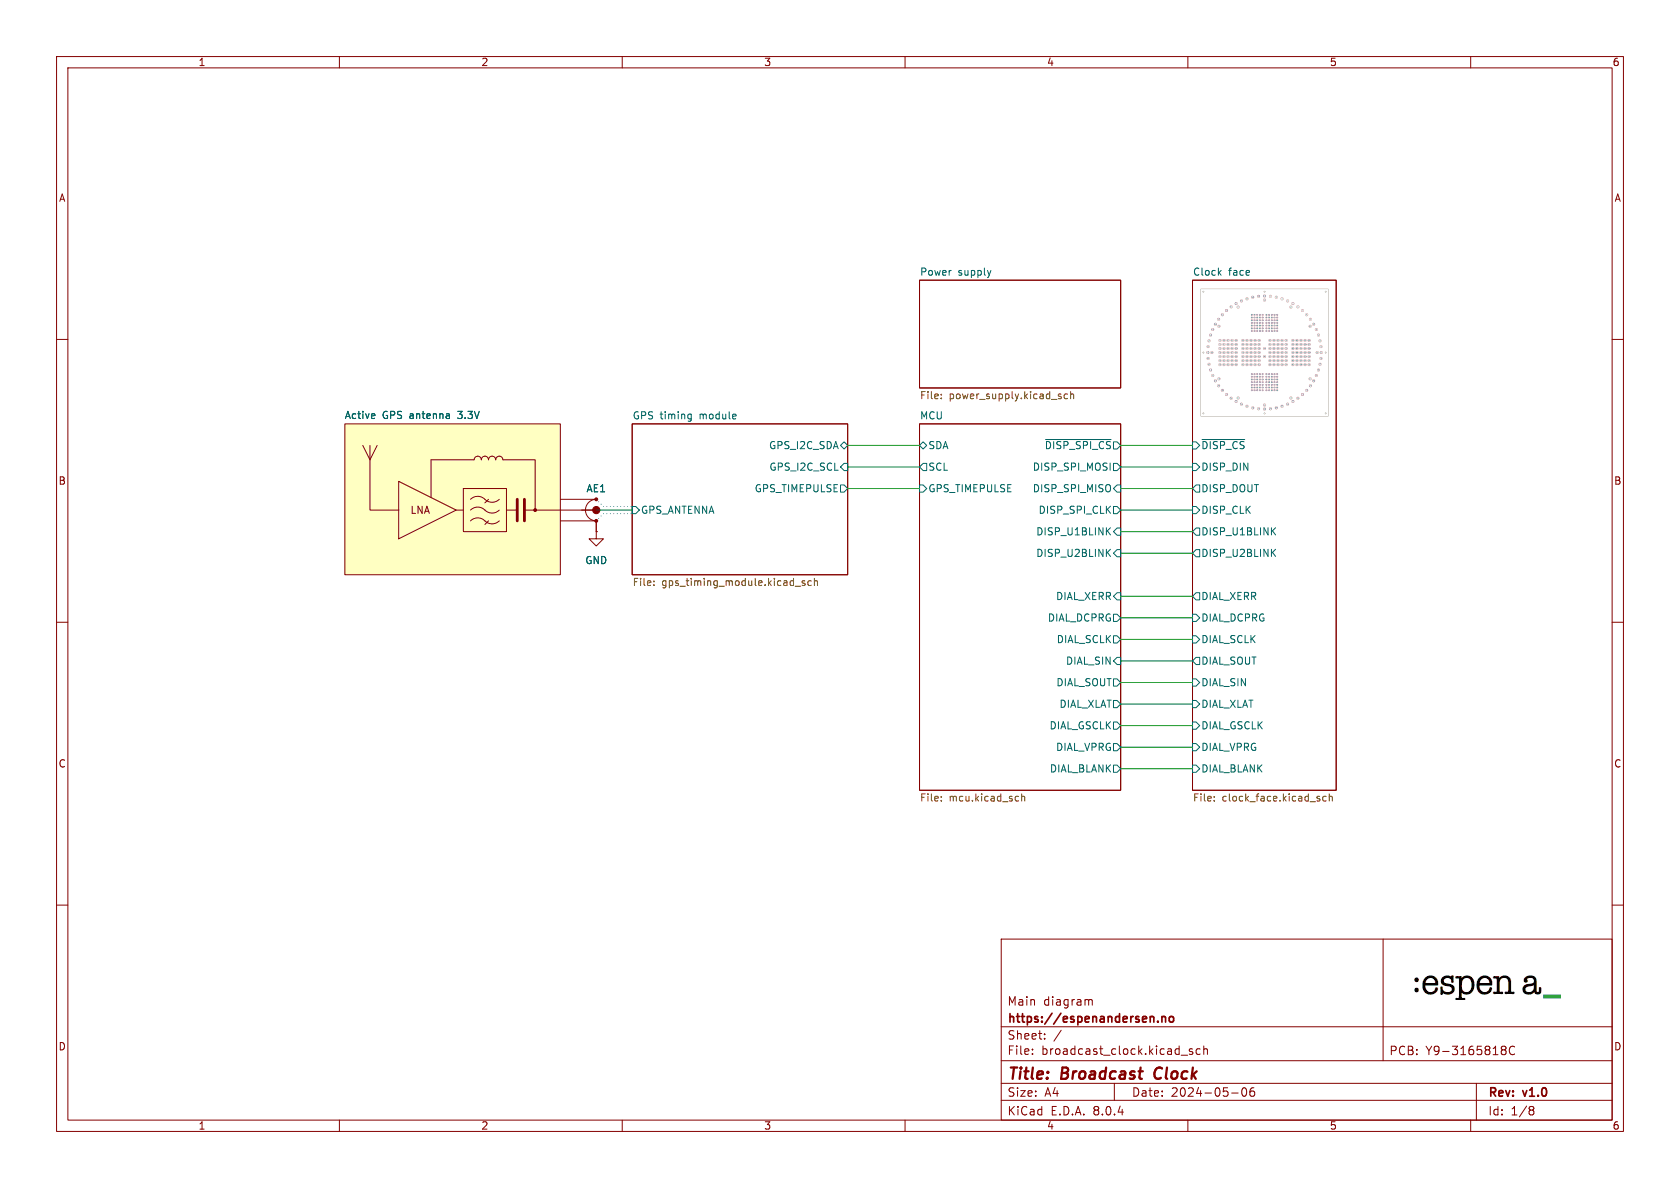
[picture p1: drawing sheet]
(kicad_sch
 (version 20231120)
 (generator "eeschema")
 (generator_version "8.0")
 (paper "A4")
 (title_block
  (title "Broadcast Clock")
  (date "2024-05-06")
  (rev "v1.0")
  (company "https://espenandersen.no")
  (comment 1 "Main diagram"))
 (lib_symbols
  (symbol "Device_espena:Antenna_GPS_Active"
   (pin_numbers hide)
   (pin_names
    (offset 1.016) hide) (exclude_from_sim no) (in_bom yes) (on_board yes)
   (property "Reference" "AE" (at 19.05 -12.7 0) (effects (font (size 1.27 1.27)) (justify right)))
   (property "Value" "Antenna_GPS_Active" (at 3.81 16.51 0) (effects (font (size 1.27 1.27)) (justify right)))
   (property "Footprint" "" (at 6.985 2.54 0) (effects (font (size 1.27 1.27)) (hide yes)))
   (property "Datasheet" "~" (at 0 -15.24 0) (effects (font (size 1.27 1.27)) (hide yes)))
   (property "Description" "Antenna with extra pin for shielding" (at 0 0 0) (effects (font (size 1.27 1.27)) (hide yes)))
   (symbol "Antenna_GPS_Active_0_1"
    (rectangle (start -15.24 15.24) (end 22.86 -11.43) (stroke (width 0) (type default)) (fill (type background)))
    (polyline (pts (xy -12.065 11.43) (xy -10.795 8.89)) (stroke (width 0) (type default)) (fill (type none)))
    (polyline (pts (xy -10.795 11.43) (xy -10.795 8.89)) (stroke (width 0) (type default)) (fill (type none)))
    (polyline (pts (xy 0 8.89) (xy 0 2.2352)) (stroke (width 0) (type default)) (fill (type none)))
    (polyline (pts (xy 0 8.89) (xy 7.62 8.89)) (stroke (width 0) (type default)) (fill (type none)))
    (polyline (pts (xy 4.445 0) (xy 5.715 0)) (stroke (width 0) (type default)) (fill (type none)))
    (polyline (pts (xy 10.16 -1.905) (xy 9.525 -2.54)) (stroke (width 0) (type default)) (fill (type none)))
    (polyline (pts (xy 10.16 1.905) (xy 9.525 1.27)) (stroke (width 0) (type default)) (fill (type none)))
    (polyline (pts (xy 15.24 0) (xy 13.335 0)) (stroke (width 0) (type default)) (fill (type none)))
    (polyline (pts (xy 15.24 1.905) (xy 15.24 -1.905)) (stroke (width 0.5) (type default)) (fill (type none)))
    (polyline (pts (xy 16.51 1.905) (xy 16.51 -1.905)) (stroke (width 0.5) (type default)) (fill (type none)))
    (polyline (pts (xy 18.415 0) (xy 16.51 0)) (stroke (width 0) (type default)) (fill (type none)))
    (polyline (pts (xy 18.415 0) (xy 26.67 0)) (stroke (width 0) (type default)) (fill (type none)))
    (polyline (pts (xy 29.21 -1.905) (xy 22.86 -1.905)) (stroke (width 0) (type default)) (fill (type none)))
    (polyline (pts (xy 29.21 1.905) (xy 22.86 1.905)) (stroke (width 0) (type default)) (fill (type none)))
    (polyline (pts (xy 12.7 8.89) (xy 18.415 8.89) (xy 18.415 0)) (stroke (width 0) (type default)) (fill (type none)))
    (polyline (pts (xy -5.715 -5.08) (xy -5.715 5.08) (xy 4.445 0) (xy -5.715 -5.08)) (stroke (width 0) (type default)) (fill (type none)))
    (polyline (pts (xy -5.715 0) (xy -10.795 0) (xy -10.795 8.89) (xy -9.525 11.43)) (stroke (width 0) (type default)) (fill (type none)))
    (polyline (pts (xy 5.715 3.81) (xy 5.715 -3.81) (xy 13.335 -3.81) (xy 13.335 3.81) (xy 5.715 3.81)) (stroke (width 0) (type default)) (fill (type none)))
    (arc (start 8.255 9.525) (mid 7.806 9.339) (end 7.62 8.89) (stroke (width 0) (type default)) (fill (type none)))
    (arc (start 8.89 8.89) (mid 8.704 9.339) (end 8.255 9.525) (stroke (width 0) (type default)) (fill (type none)))
    (arc (start 9.525 -1.9049) (mid 8.255 -1.3789) (end 6.985 -1.9049) (stroke (width 0) (type default)) (fill (type none)))
    (arc (start 9.525 -1.9049) (mid 10.795 -2.4309) (end 12.065 -1.9049) (stroke (width 0) (type solid)) (fill (type none)))
    (arc (start 9.525 0.0001) (mid 8.255 0.5261) (end 6.985 0.0001) (stroke (width 0) (type default)) (fill (type none)))
    (arc (start 9.525 0.0001) (mid 10.795 -0.5259) (end 12.065 0.0001) (stroke (width 0) (type default)) (fill (type none)))
    (arc (start 9.525 1.905) (mid 8.255 2.431) (end 6.985 1.905) (stroke (width 0) (type default)) (fill (type none)))
    (arc (start 9.525 1.905) (mid 10.795 1.379) (end 12.065 1.905) (stroke (width 0) (type default)) (fill (type none)))
    (arc (start 9.525 9.525) (mid 9.076 9.339) (end 8.89 8.89) (stroke (width 0) (type default)) (fill (type none)))
    (arc (start 10.16 8.89) (mid 9.974 9.339) (end 9.525 9.525) (stroke (width 0) (type default)) (fill (type none)))
    (arc (start 10.795 9.525) (mid 10.346 9.339) (end 10.16 8.89) (stroke (width 0) (type default)) (fill (type none)))
    (arc (start 11.43 8.89) (mid 11.244 9.339) (end 10.795 9.525) (stroke (width 0) (type default)) (fill (type none)))
    (arc (start 12.065 9.525) (mid 11.616 9.339) (end 11.43 8.89) (stroke (width 0) (type default)) (fill (type none)))
    (arc (start 12.7 8.89) (mid 12.514 9.339) (end 12.065 9.525) (stroke (width 0) (type default)) (fill (type none)))
    (circle (center 18.415 0) (radius 0.254) (stroke (width -0.0001) (type default)) (fill (type outline)))
    (arc (start 27.305 0) (mid 27.863 -1.347) (end 29.21 -1.905) (stroke (width 0) (type default)) (fill (type none)))
    (circle (center 29.21 -1.905) (radius 0.254) (stroke (width -0.0001) (type default)) (fill (type outline)))
    (circle (center 29.21 0) (radius 0.635) (stroke (width -0.0001) (type default)) (fill (type outline)))
    (arc (start 29.21 1.905) (mid 27.863 1.347) (end 27.305 0) (stroke (width 0) (type default)) (fill (type none)))
    (circle (center 29.21 1.905) (radius 0.254) (stroke (width -0.0001) (type default)) (fill (type outline)))
    (text "LNA" (at -1.905 0 0) (effects (font (size 1.27 1.27)))))
   (symbol "Antenna_GPS_Active_1_1"
    (pin output line (at 29.21 0 180) (length 2.54) (name "ANT" (effects (font (size 1.27 1.27)))) (number "1" (effects (font (size 1.27 1.27)))))
    (pin passive line (at 29.21 -3.81 90) (length 2) (name "SHIELD" (effects (font (size 1.27 1.27)))) (number "2" (effects (font (size 1.27 1.27)))))))
  (symbol "power:GND"
   (power)
   (pin_numbers hide)
   (pin_names
    (offset 0) hide) (exclude_from_sim no) (in_bom yes) (on_board yes)
   (property "Reference" "#PWR" (at 0 -6.35 0) (effects (font (size 1.27 1.27)) (hide yes)))
   (property "Value" "GND" (at 0 -3.81 0) (effects (font (size 1.27 1.27))))
   (property "Footprint" "" (at 0 0 0) (effects (font (size 1.27 1.27)) (hide yes)))
   (property "Datasheet" "" (at 0 0 0) (effects (font (size 1.27 1.27)) (hide yes)))
   (property "Description" "Power symbol creates a global label with name \"GND\" , ground" (at 0 0 0) (effects (font (size 1.27 1.27)) (hide yes)))
   (symbol "GND_0_1"
    (polyline (pts (xy 0 0) (xy 0 -1.27) (xy 1.27 -1.27) (xy 0 -2.54) (xy -1.27 -1.27) (xy 0 -1.27)) (stroke (width 0) (type default)) (fill (type none))))
   (symbol "GND_1_1"
    (pin power_in line (at 0 0 270) (length 0) (name "~" (effects (font (size 1.27 1.27)))) (number "1" (effects (font (size 1.27 1.27))))))))
 (wire
  (pts (xy 198.12 93.98) (xy 210.82 93.98))
  (stroke (width 0) (type default)))
 (wire
  (pts (xy 198.12 90.17) (xy 210.82 90.17))
  (stroke (width 0) (type default)))
 (wire
  (pts (xy 198.12 97.79) (xy 210.82 97.79))
  (stroke (width 0) (type default)))
 (polyline
  (pts (xy 105.41 88.265) (xy 106.68 89.535))
  (stroke (width 0) (type dot)))
 (wire
  (pts (xy 198.12 120.65) (xy 210.82 120.65))
  (stroke (width 0) (type default)))
 (wire
  (pts (xy 149.86 86.36) (xy 162.56 86.36))
  (stroke (width 0) (type default)))
 (wire
  (pts (xy 149.86 82.55) (xy 162.56 82.55))
  (stroke (width 0) (type default)))
 (polyline
  (pts (xy 106.68 90.805) (xy 111.76 90.805))
  (stroke (width 0) (type dot)))
 (wire
  (pts (xy 198.12 86.36) (xy 210.82 86.36))
  (stroke (width 0) (type default)))
 (wire
  (pts (xy 198.12 82.55) (xy 210.82 82.55))
  (stroke (width 0) (type default)))
 (wire
  (pts (xy 198.12 109.22) (xy 210.82 109.22))
  (stroke (width 0) (type default)))
 (wire
  (pts (xy 198.12 124.46) (xy 210.82 124.46))
  (stroke (width 0) (type default)))
 (wire
  (pts (xy 198.12 128.27) (xy 210.82 128.27))
  (stroke (width 0) (type default)))
 (wire
  (pts (xy 105.41 90.17) (xy 111.76 90.17))
  (stroke (width 0) (type default)))
 (polyline
  (pts (xy 106.68 89.535) (xy 111.76 89.535))
  (stroke (width 0) (type dot)))
 (wire
  (pts (xy 198.12 113.03) (xy 210.82 113.03))
  (stroke (width 0) (type default)))
 (wire
  (pts (xy 198.12 78.74) (xy 210.82 78.74))
  (stroke (width 0) (type default)))
 (wire
  (pts (xy 198.12 116.84) (xy 210.82 116.84))
  (stroke (width 0) (type default)))
 (wire
  (pts (xy 198.12 135.89) (xy 210.82 135.89))
  (stroke (width 0) (type default)))
 (wire
  (pts (xy 198.12 132.08) (xy 210.82 132.08))
  (stroke (width 0) (type default)))
 (wire
  (pts (xy 149.86 78.74) (xy 162.56 78.74))
  (stroke (width 0) (type default)))
 (polyline
  (pts (xy 105.41 92.075) (xy 106.68 90.805))
  (stroke (width 0) (type dot)))
 (wire
  (pts (xy 198.12 105.41) (xy 210.82 105.41))
  (stroke (width 0) (type default)))
 (image
  (at 223.52 62.23)
  (scale 0.194069)
  (data))
 (symbol
  (lib_id "power:GND")
  (at 105.41 93.98 0)
  (unit 1)
  (exclude_from_sim no)
  (in_bom yes)
  (on_board yes)
  (dnp no)
  (fields_autoplaced yes)
  (property "Reference" "#PWR064" (at 105.41 100.33 0) (effects (font (size 1.27 1.27)) (hide yes)))
  (property "Value" "GND" (at 105.41 99.06 0) (effects (font (size 1.27 1.27))))
  (property "Footprint" "" (at 105.41 93.98 0) (effects (font (size 1.27 1.27)) (hide yes)))
  (property "Datasheet" "" (at 105.41 93.98 0) (effects (font (size 1.27 1.27)) (hide yes)))
  (property "Description" "Power symbol creates a global label with name \"GND\" , ground" (at 105.41 93.98 0) (effects (font (size 1.27 1.27)) (hide yes)))
  (pin "1"))
 (symbol
  (lib_id "Device_espena:Antenna_GPS_Active")
  (at 76.2 90.17 0)
  (unit 1)
  (exclude_from_sim no)
  (in_bom yes)
  (on_board yes)
  (dnp no)
  (property "Reference" "AE1" (at 105.41 86.36 0) (effects (font (size 1.27 1.27))))
  (property "Value" "Active GPS antenna 3.3V" (at 72.898 73.406 0) (effects (font (size 1.27 1.27))))
  (property "Footprint" "Connector_Coaxial:SMA_Amphenol_132291-12_Vertical" (at 83.82 87.63 0) (effects (font (size 1.27 1.27)) (hide yes)))
  (property "Datasheet" "~" (at 76.2 105.41 0) (effects (font (size 1.27 1.27)) (hide yes)))
  (property "Description" "Antenna with extra pin for shielding" (at 76.2 90.17 0) (effects (font (size 1.27 1.27)) (hide yes)))
  (pin "1")
  (pin "2"))
 (sheet
  (at 162.56 49.53)
  (size 35.56 19.05)
  (fields_autoplaced yes)
  (stroke (width 0.1524) (type solid))
  (fill (color 0 0 0 0.0000))
  (property "Sheetname" "Power supply" (at 162.56 48.8184 0) (effects (font (size 1.27 1.27)) (justify left bottom)))
  (property "Sheetfile" "power_supply.kicad_sch" (at 162.56 69.1646 0) (effects (font (size 1.27 1.27)) (justify left top))))
 (sheet
  (at 210.82 49.53)
  (size 25.4 90.17)
  (fields_autoplaced yes)
  (stroke (width 0.1524) (type solid))
  (fill (color 0 0 0 0.0000))
  (property "Sheetname" "Clock face" (at 210.82 48.8184 0) (effects (font (size 1.27 1.27)) (justify left bottom)))
  (property "Sheetfile" "clock_face.kicad_sch" (at 210.82 140.2846 0) (effects (font (size 1.27 1.27)) (justify left top)))
  (pin "DISP_DIN" input (at 210.82 82.55 180) (effects (font (size 1.27 1.27)) (justify left)))
  (pin "DISP_DOUT" output (at 210.82 86.36 180) (effects (font (size 1.27 1.27)) (justify left)))
  (pin "DIAL_GSCLK" input (at 210.82 128.27 180) (effects (font (size 1.27 1.27)) (justify left)))
  (pin "DIAL_DCPRG" input (at 210.82 109.22 180) (effects (font (size 1.27 1.27)) (justify left)))
  (pin "DIAL_SCLK" input (at 210.82 113.03 180) (effects (font (size 1.27 1.27)) (justify left)))
  (pin "DIAL_XLAT" input (at 210.82 124.46 180) (effects (font (size 1.27 1.27)) (justify left)))
  (pin "DIAL_BLANK" input (at 210.82 135.89 180) (effects (font (size 1.27 1.27)) (justify left)))
  (pin "DISP_CLK" input (at 210.82 90.17 180) (effects (font (size 1.27 1.27)) (justify left)))
  (pin "~{DISP_CS}" input (at 210.82 78.74 180) (effects (font (size 1.27 1.27)) (justify left)))
  (pin "DIAL_VPRG" input (at 210.82 132.08 180) (effects (font (size 1.27 1.27)) (justify left)))
  (pin "DIAL_SIN" input (at 210.82 120.65 180) (effects (font (size 1.27 1.27)) (justify left)))
  (pin "DIAL_SOUT" output (at 210.82 116.84 180) (effects (font (size 1.27 1.27)) (justify left)))
  (pin "DIAL_XERR" output (at 210.82 105.41 180) (effects (font (size 1.27 1.27)) (justify left)))
  (pin "DISP_U2BLINK" output (at 210.82 97.79 180) (effects (font (size 1.27 1.27)) (justify left)))
  (pin "DISP_U1BLINK" output (at 210.82 93.98 180) (effects (font (size 1.27 1.27)) (justify left))))
 (sheet
  (at 111.76 74.93)
  (size 38.1 26.67)
  (fields_autoplaced yes)
  (stroke (width 0.1524) (type solid))
  (fill (color 0 0 0 0.0000))
  (property "Sheetname" "GPS timing module" (at 111.76 74.2184 0) (effects (font (size 1.27 1.27)) (justify left bottom)))
  (property "Sheetfile" "gps_timing_module.kicad_sch" (at 111.76 102.1846 0) (effects (font (size 1.27 1.27)) (justify left top)))
  (pin "GPS_TIMEPULSE" output (at 149.86 86.36 0) (effects (font (size 1.27 1.27)) (justify right)))
  (pin "GPS_I2C_SDA" bidirectional (at 149.86 78.74 0) (effects (font (size 1.27 1.27)) (justify right)))
  (pin "GPS_I2C_SCL" input (at 149.86 82.55 0) (effects (font (size 1.27 1.27)) (justify right)))
  (pin "GPS_ANTENNA" input (at 111.76 90.17 180) (effects (font (size 1.27 1.27)) (justify left))))
 (sheet
  (at 162.56 74.93)
  (size 35.56 64.77)
  (fields_autoplaced yes)
  (stroke (width 0.1524) (type solid))
  (fill (color 0 0 0 0.0000))
  (property "Sheetname" "MCU" (at 162.56 74.2184 0) (effects (font (size 1.27 1.27)) (justify left bottom)))
  (property "Sheetfile" "mcu.kicad_sch" (at 162.56 140.2846 0) (effects (font (size 1.27 1.27)) (justify left top)))
  (pin "DISP_SPI_MOSI" output (at 198.12 82.55 0) (effects (font (size 1.27 1.27)) (justify right)))
  (pin "DISP_SPI_MISO" input (at 198.12 86.36 0) (effects (font (size 1.27 1.27)) (justify right)))
  (pin "~{DISP_SPI_CS}" output (at 198.12 78.74 0) (effects (font (size 1.27 1.27)) (justify right)))
  (pin "DISP_SPI_CLK" output (at 198.12 90.17 0) (effects (font (size 1.27 1.27)) (justify right)))
  (pin "DIAL_SOUT" output (at 198.12 120.65 0) (effects (font (size 1.27 1.27)) (justify right)))
  (pin "DIAL_SCLK" output (at 198.12 113.03 0) (effects (font (size 1.27 1.27)) (justify right)))
  (pin "DIAL_XLAT" output (at 198.12 124.46 0) (effects (font (size 1.27 1.27)) (justify right)))
  (pin "DIAL_GSCLK" output (at 198.12 128.27 0) (effects (font (size 1.27 1.27)) (justify right)))
  (pin "DIAL_VPRG" output (at 198.12 132.08 0) (effects (font (size 1.27 1.27)) (justify right)))
  (pin "DIAL_BLANK" output (at 198.12 135.89 0) (effects (font (size 1.27 1.27)) (justify right)))
  (pin "DIAL_DCPRG" output (at 198.12 109.22 0) (effects (font (size 1.27 1.27)) (justify right)))
  (pin "SDA" bidirectional (at 162.56 78.74 180) (effects (font (size 1.27 1.27)) (justify left)))
  (pin "SCL" output (at 162.56 82.55 180) (effects (font (size 1.27 1.27)) (justify left)))
  (pin "GPS_TIMEPULSE" input (at 162.56 86.36 180) (effects (font (size 1.27 1.27)) (justify left)))
  (pin "DIAL_SIN" input (at 198.12 116.84 0) (effects (font (size 1.27 1.27)) (justify right)))
  (pin "DIAL_XERR" input (at 198.12 105.41 0) (effects (font (size 1.27 1.27)) (justify right)))
  (pin "DISP_U1BLINK" input (at 198.12 93.98 0) (effects (font (size 1.27 1.27)) (justify right)))
  (pin "DISP_U2BLINK" input (at 198.12 97.79 0) (effects (font (size 1.27 1.27)) (justify right))))
 (sheet_instances
  (path ""
   (page "1"))))
